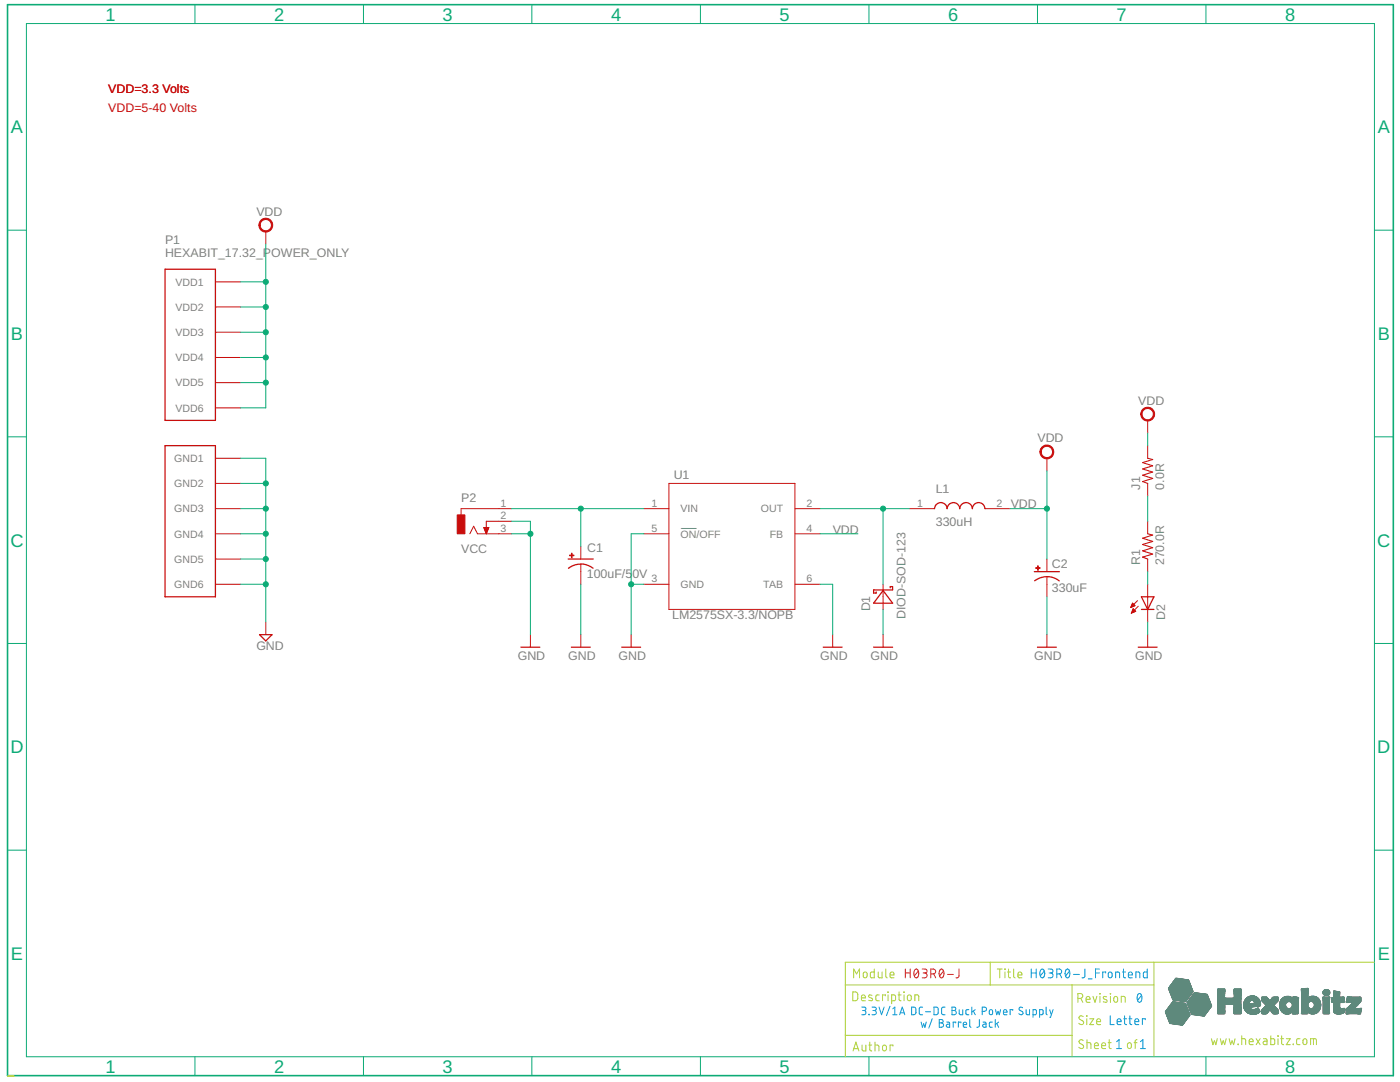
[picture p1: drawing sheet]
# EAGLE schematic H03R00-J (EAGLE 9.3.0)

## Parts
C1  100uF/50V  CPOL-US  [E3,5-8]
C2  330uF  AVX-E  [CAPPM7343X200N]
D1  DIOD-SOD-123  [SOD123]
D2  VLMS1300-GS08  [VLMS1300-GS08]
J1  0.0R  R-0603  [R-0603]
L1  330uH  SRR1280-331K  [SRR1280-150M]
P1  HEXABIT_17.32_POWER_ONLY  [HEXABIT_17.32_POWER_ONLY]
P2  VCC  DCJ0202  [DCJ0202]
R1  270.0R  R-0603  [R-0603]
U1  LM2575SX-3.3/NOPB  [TO170P1435X457-6N]

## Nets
GND: C1.- C2.2(-) D1.1(A) D2.C P1.PAD_PD7(GND1) P1.PAD_PD8(GND2) P1.PAD_PD9(GND3) P1.PAD_PD10(GND4) P1.PAD_PD11(GND5) P1.PAD_PD12(GND6) P2.2 P2.3 U1.3(GND) U1.5(ON/OFF) U1.6(TAB)
N$1: C1.+ P2.1 U1.1(VIN)
N$2: D1.2(C) L1.1 U1.2(OUT)
N$3: D2.A R1.1
N$4: J1.1 R1.2
VDD: C2.1(+) J1.2 L1.2 P1.PAD_PU7(VDD1) P1.PAD_PU8(VDD2) P1.PAD_PU9(VDD3) P1.PAD_PU10(VDD4) P1.PAD_PU11(VDD5) P1.PAD_PU12(VDD6) U1.4(FB)

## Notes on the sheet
- VDD=3.3 Volts | VDD=3.3 Volts
- VDD=5-40 Volts
- Module | H03R00-J | Title | H03R0_Frontend
- Description | Revision | 0
- 3.3V/1A DC-DC Buck Power Supply 
  w/ Barrel Jack
- Size | Letter
- www.hexabitz.com
- Author | Anas Kaadan | Sheet   of | 1 | 1
- C:/Users/Admin/Desktop/logodraft.bmp | C:/Users/Admin/Desktop/logodraft.bmp
